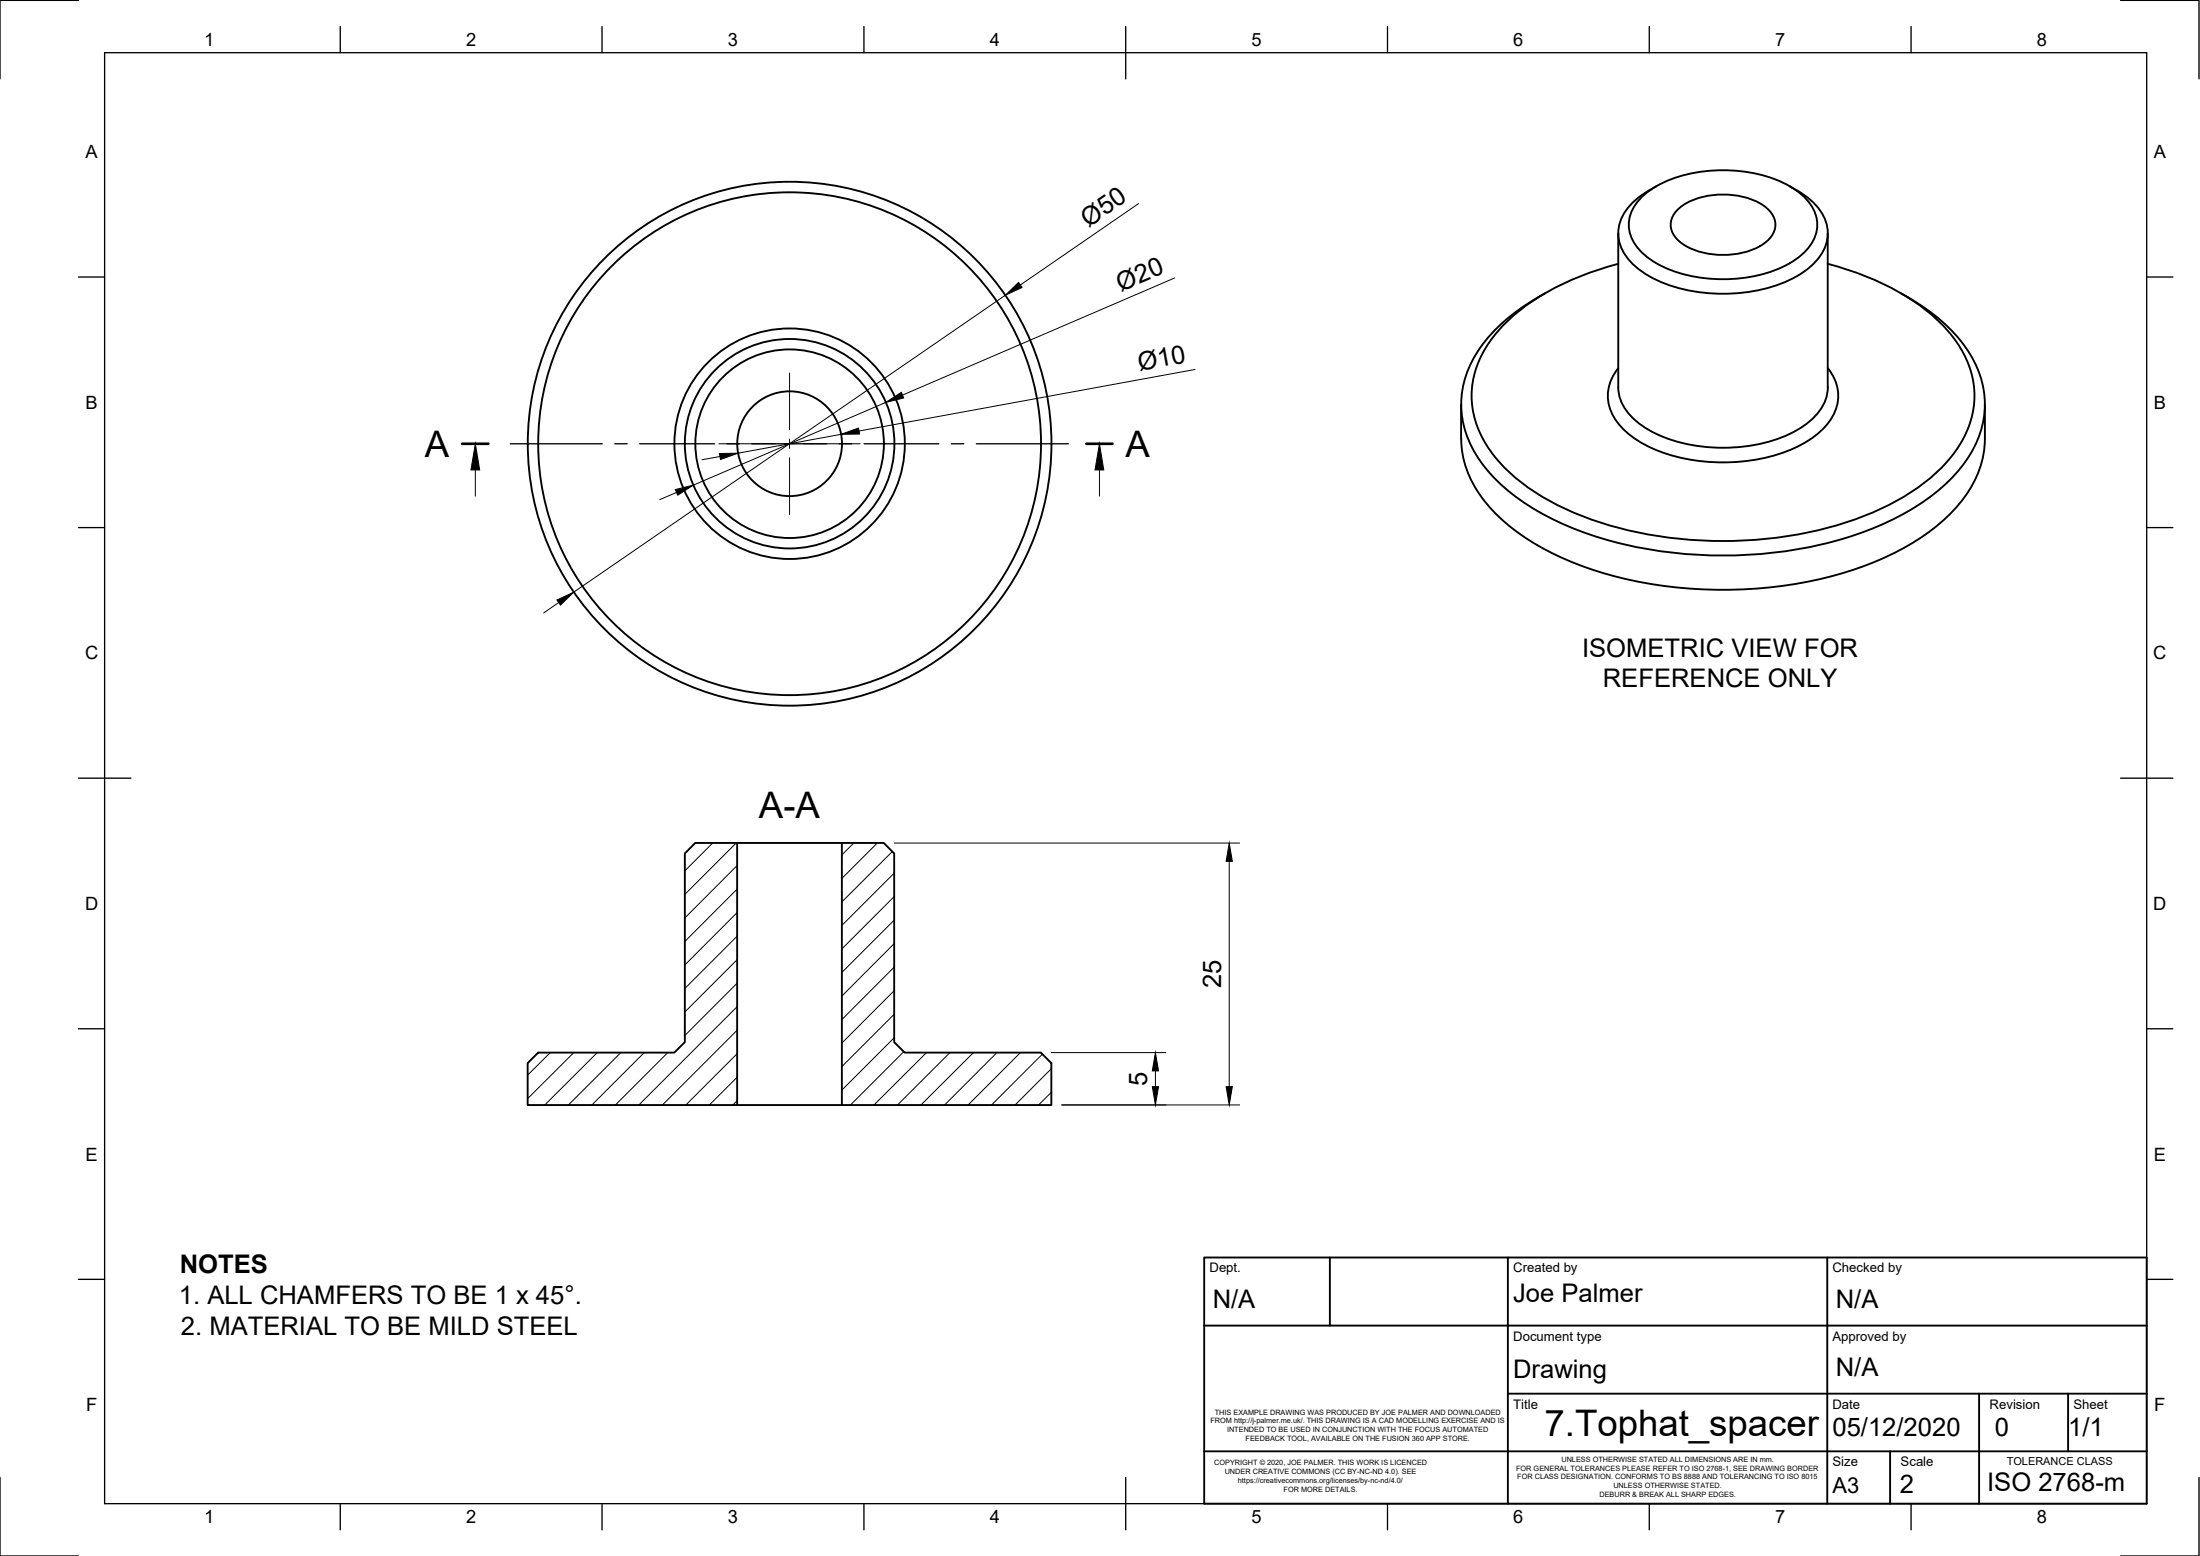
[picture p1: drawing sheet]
<svg xmlns="http://www.w3.org/2000/svg" width="420mm" height="297mm" viewBox="0 0 420 297" stroke-linecap="round" stroke-linejoin="round" font-family="sans-serif">
<!-- layer: Visible -->
<g fill="none" stroke="#000" stroke-width=".36">
<path d="M313.9 37.3a22.1 22.1 0 0 1 13.4-4.8 25.6 25.6 0 0 1 15.8 3.9 8.2 8.2 0 0 1 3.9 7 8.5 8.5 0 0 1-3.9 6 26 26 0 0 1-17.5 3.7 21.4 21.4 0 0 1-11.7-4.6 6.9 6.9 0 0 1-1.7-9.3zM316.3 35.6a13.2 13.2 0 0 0-6.9 6.7 7.8 7.8 0 0 0 3 8.6 25.8 25.8 0 0 0 15.8 5.2 28.1 28.1 0 0 0 16.4-4.3 9.4 9.4 0 0 0 4.5-7.3 9 9 0 0 0-4.5-7.3l-1.4-.8M341.8 35.6l1.4 .8M293.7 56.8a30.3 30.3 0 0 0-13 13.1 17.8 17.8 0 0 0 2 18.2 38 38 0 0 0 16.1 12.1 79.5 79.5 0 0 0 39.8 5.3 64.7 64.7 0 0 0 28.2-9.3 27.1 27.1 0 0 0 11.4-13.5 17.8 17.8 0 0 0-2.8-16.4 33.9 33.9 0 0 0-11-9.5M295.1 56l-1.4 .8M309.1 44.5v29.4M309.1 50.4a47.7 47.7 0 0 0-21.6 11.3 19.7 19.7 0 0 0-6.4 14.6 20 20 0 0 0 6.2 12.9 46.2 46.2 0 0 0 19.8 11 79.1 79.1 0 0 0 48.7-1.6 38.6 38.6 0 0 0 17.6-12.3 17.3 17.3 0 0 0-.2-21.6 36.1 36.1 0 0 0-13.9-10.7 61 61 0 0 0-10.2-3.6M320.3 40.2a12.9 12.9 0 0 1 10-3 12 12 0 0 1 7.6 3 3.9 3.9 0 0 1-.8 6.1 15.1 15.1 0 0 1-13 1.6 7.3 7.3 0 0 1-4.8-3.8 3.7 3.7 0 0 1 1-3.9zM349.1 44.5v29.4M363 56l1.4 .8M279 77.2v6.5M309.1 73.9a9.1 9.1 0 0 0 4.5 7.4 29 29 0 0 0 19.5 3.9 23.9 23.9 0 0 0 12.6-4.8 8.6 8.6 0 0 0 3.4-6.5"/>
<path d="M309.1 70.3a8.1 8.1 0 0 0 .2 10.9 21.7 21.7 0 0 0 12.3 6.3 34.8 34.8 0 0 0 22.6-2.7 12.1 12.1 0 0 0 6.7-7.9 8.1 8.1 0 0 0-1.8-6.6M379.1 77.2v6.5a20.5 20.5 0 0 1-6.9 14.6 48.4 48.4 0 0 1-20.7 11.2 82.4 82.4 0 0 1-50.4-1.8 42.6 42.6 0 0 1-16.8-11 19.9 19.9 0 0 1-5.2-13M132.8 160.9h8v50.1h-40v-8l2-2.1h26l2-1.9v-36.1zM140.8 160.9h20M160.8 160.9h8l2 2v36.1l2 1.9h26l2 2.1v8h-40zM140.8 211h20"/>
<circle cx="150.8" cy="84.7" r="20"/>
<circle cx="150.8" cy="84.7" r="18"/>
<circle cx="150.8" cy="84.7" r="10"/>
<circle cx="150.8" cy="84.7" r="22"/>
<circle cx="150.8" cy="84.7" r="48"/>
<circle cx="150.8" cy="84.7" r="50"/>
</g>
<!-- layer: Border -->
<g fill="none" stroke="#000" stroke-width=".25">
<path d="M15 .1h-15v15M20 10.1h390v276.9h-390zM65 5.1v5M115 5.1v5M165 5.1v5M215 5.1v10M265 5.1v5M315 5.1v5M365 5.1v5M405 .1h15v15M15 52.9h5M410 52.9h5"/>
<path d="M15 100.7h5M410 100.7h5M15 148.6h10M405 148.6h10M15 196.4h5M410 196.4h5M15 244.2h5M410 244.2h5M0 282.1v14.9h15M65 287v5M115 287v5M165 287v5"/>
<path d="M215 282.1v9.9M265 287v5M315 287v5M365 287v5M420 282.1v14.9h-15"/>
</g>
<!-- layer: TitleBlock -->
<path d="M230 240.1h180v46.9h-180zM230 253.1h180M254 240.1v13M288 240.1v46.9M349 240.1v46.9M230 277.1h180M288 266.1h122M361 277.1v9.9M378 266.1v20.9M395 266.1v11" fill="none" stroke="#000" stroke-width=".36"/>
<!-- layer: Hatching -->
<g fill="none" stroke="#000" stroke-width=".19">
<path d="M136.1 160.9l-5.3 5.4M140.6 160.9l-9.8 9.8M140.8 165.2l-10 10M140.8 169.7l-10 10M140.8 174.2l-10 10M140.8 178.7l-10 10M163 160.9l-2.2 2.3M167.5 160.9l-6.7 6.8M170.4 162.6l-9.6 9.6M170.8 166.7l-10 10M170.8 171.2l-10 10M170.8 175.6l-10 10"/>
<path d="M140.8 183.2l-10 10M140.8 187.7l-10 10M140.8 192.2l-18.8 18.7M140.8 196.7l-14.3 14.2M170.8 180.1l-10 10M170.8 184.6l-10 10M170.8 189.1l-10 10M170.8 193.6l-10 10M170.8 198.1l-10 10M105.1 200.9l-4.3 4.3M109.6 200.9l-8.8 8.8M114.1 200.9l-10 10"/>
<path d="M118.6 200.9l-10 10M123 200.9l-9.9 10M127.5 200.9l-10 10M140.8 201.2l-9.8 9.7M140.8 205.6l-5.3 5.3M140.8 210.1l-.8 .8M172.6 200.8l-10.2 10.1M176.9 200.9l-10 10M181.4 200.9l-10 10M185.9 200.9l-10 10M190.4 200.9l-10 10M194.9 200.9l-10 10"/>
<path d="M199.1 201.2l-9.7 9.7M200.8 204l-6.9 6.9M200.8 208.5l-2.4 2.4"/>
</g>
<!-- layer: Annotations -->
<path d="M88.3 84.7h5M207.5 84.7h5" fill="none" stroke="#000" stroke-width=".51"/>
<path d="M90.8 89.7v5M210 89.7v5" fill="none" stroke="#000" stroke-width=".19"/>
<path d="M90.8 84.7l.8 5h-1.7zM210 84.7l.8 5h-1.7z" fill="#000" stroke="#000" stroke-width=".19"/>
<!-- layer: Dimensions -->
<g fill="none" stroke="#000" stroke-width=".19">
<path d="M217.4 38.9l-22.5 15.5M192 56.4l-82.4 56.6M224.4 53.1l-52 22.3M169.2 76.8l-36.8 15.8M228.2 70.5l-64.1 11.8M129.2 94l-3.2 1.4M137.5 87.2l-3.4 .6M160.6 82.9l-19.7 3.6M106.7 115l-2.9 2M170.8 160.9h65.9M234.8 164.4v43M200.8 200.9h21.9"/>
<path d="M202.8 210.9h33.9M220.7 204.4v3"/>
</g>
<path d="M192 56.4l2.5-2.5 .7 1zM169.2 76.8l2.9-1.9 .5 1.1zM129 93.5l3.4-.9-3 1.9zM137.4 86.6l3.5-.1-3.3 1.2zM160.6 82.9l3.4-1.2 .2 1.2zM106.4 114.5l3.2-1.5-2.6 2.5zM234.8 160.9l.6 3.5h-1.2zM220.1 207.4h1.2l-.6 3.5zM220.7 200.9l.6 3.5h-1.2zM234.2 207.4h1.2l-.6 3.5z" fill="#000" stroke="#000" stroke-width=".19"/>
<!-- layer: Center Lines -->
<path d="M150.8 71.2v10.8M137.3 84.7h10.8M149.9 84.7h1.8M150.8 83.8v1.8M150.8 87.4v10.8M153.5 84.7h10.8" fill="none" stroke="#000" stroke-width=".19"/>
<!-- layer: Sketch1 -->
<path d="M97.5 84.7h17.5M117.4 84.7h2.4M122.2 84.7h14.3M138.8 84.7h2.4M143.6 84.7h14.3M160.3 84.7h2.3M165 84.7h14.3M181.7 84.7h2.4M186.5 84.7h17.5" fill="none" stroke="#000" stroke-width=".25"/>
<g font-size="7">
<text x="81.1" y="87.2">A</text>
<text x="215" y="87.2">A</text>
<text x="144.9" y="156.2">A-A</text>
<text x="295" y="274.1">7.Tophat_spacer</text>
</g>
<g font-size="4.9">
<text x="207.9" y="43.5" transform="rotate(-35 207.9 43.5)">Ø50</text>
<text x="214.1" y="55.7" transform="rotate(-23 214.1 55.7)">Ø20</text>
<text x="217.6" y="70.8" transform="rotate(-10 217.6 70.8)">Ø10</text>
<text x="302.2" y="125.3">ISOMETRIC VIEW FOR</text>
<text x="306.1" y="131.2">REFERENCE ONLY</text>
<text x="233.2" y="188.6" transform="rotate(-90 233.2 188.6)">25</text>
<text x="219.1" y="207.3" transform="rotate(-90 219.1 207.3)">5</text>
<text x="34.3" y="243.1">NOTES</text>
<text x="34.2" y="249">1. ALL CHAMFERS TO BE 1 x 45°.</text>
<text x="231.6" y="249.6">N/A</text>
<text x="289" y="248.5">Joe Palmer</text>
<text x="350.6" y="249.6">N/A</text>
<text x="34.5" y="254.9">2. MATERIAL TO BE MILD STEEL</text>
<text x="289" y="263">Drawing</text>
<text x="350.6" y="262.6">N/A</text>
<text x="350" y="274.1">05/12/2020</text>
<text x="381" y="274.1">0</text>
<text x="395" y="274.1">1/1</text>
<text x="362.8" y="285.1">2</text>
<text x="379.5" y="284.6">ISO 2768-m</text>
</g>
<text font-size="4.2" x="350" y="285.1">A3</text>
<g font-size="3.5">
<text x="39" y="8.8">1</text>
<text x="89" y="8.8">2</text>
<text x="139" y="8.8">3</text>
<text x="189" y="8.8">4</text>
<text x="239" y="8.8">5</text>
<text x="289" y="8.8">6</text>
<text x="339" y="8.8">7</text>
<text x="389" y="8.8">8</text>
<text x="16.3" y="30.2">A</text>
<text x="411.3" y="30.2">A</text>
<text x="16.3" y="78">B</text>
<text x="411.3" y="78">B</text>
<text x="16.2" y="125.9">C</text>
<text x="411.2" y="125.9">C</text>
<text x="16.2" y="173.7">D</text>
<text x="411.2" y="173.7">D</text>
<text x="16.3" y="221.6">E</text>
<text x="411.3" y="221.6">E</text>
<text x="16.4" y="269.4">F</text>
<text x="411.4" y="269.4">F</text>
<text x="39" y="290.8">1</text>
<text x="89" y="290.8">2</text>
<text x="139" y="290.8">3</text>
<text x="189" y="290.8">4</text>
<text x="239" y="290.8">5</text>
<text x="289" y="290.8">6</text>
<text x="339" y="290.8">7</text>
<text x="389" y="290.8">8</text>
</g>
<g font-size="2.5">
<text x="231" y="242.9">Dept.</text>
<text x="289" y="242.9">Created by</text>
<text x="350" y="242.9">Checked by</text>
<text x="289" y="256.1">Document type</text>
<text x="350" y="256.1">Approved by</text>
<text x="289" y="269.1">Title</text>
<text x="350" y="269.1">Date</text>
<text x="380" y="269.1">Revision</text>
<text x="396" y="269.1">Sheet</text>
<text x="350" y="279.9">Size</text>
<text x="363" y="279.9">Scale</text>
</g>
<text font-size="2.1" x="383.2" y="279.6">TOLERANCE CLASS</text>
<g font-size="1.4">
<text x="231.2" y="271.7">FROM http://j-palmer.me.uk/. THIS DRAWING IS A CAD MODELLING EXERCISE AND IS</text>
<text x="232" y="270">THIS EXAMPLE DRAWING WAS PRODUCED BY JOE PALMER AND DOWNLOADED</text>
<text x="234.3" y="273.4">INTENDED TO BE USED IN CONJUNCTION WITH THE FOCUS AUTOMATED</text>
<text x="237.9" y="275.1">FEEDBACK TOOL, AVAILABLE ON THE FUSION 360 APP STORE.</text>
<text x="231.9" y="279.7">COPYRIGHT © 2020, JOE PALMER. THIS WORK IS LICENCED</text>
<text x="233.9" y="281.4">UNDER CREATIVE COMMONS (CC BY-NC-ND 4.0). SEE</text>
<text x="289.6" y="280.8">FOR GENERAL TOLERANCES PLEASE REFER TO ISO 2768-1, SEE DRAWING BORDER</text>
<text x="298.2" y="279.1">UNLESS OTHERWISE STATED ALL DIMENSIONS ARE IN mm.</text>
<text x="236.4" y="283.1">https://creativecommons.org/licenses/by-nc-nd/4.0/</text>
<text x="245.2" y="284.7">FOR MORE DETAILS.</text>
<text x="289.8" y="282.4">FOR CLASS DESIGNATION. CONFORMS TO BS 8888 AND TOLERANCING TO ISO 8015</text>
<text x="305.5" y="285.8">DEBURR &amp; BREAK ALL SHARP EDGES.</text>
<text x="308.1" y="284.1">UNLESS OTHERWISE STATED.</text>
</g>
</svg>
